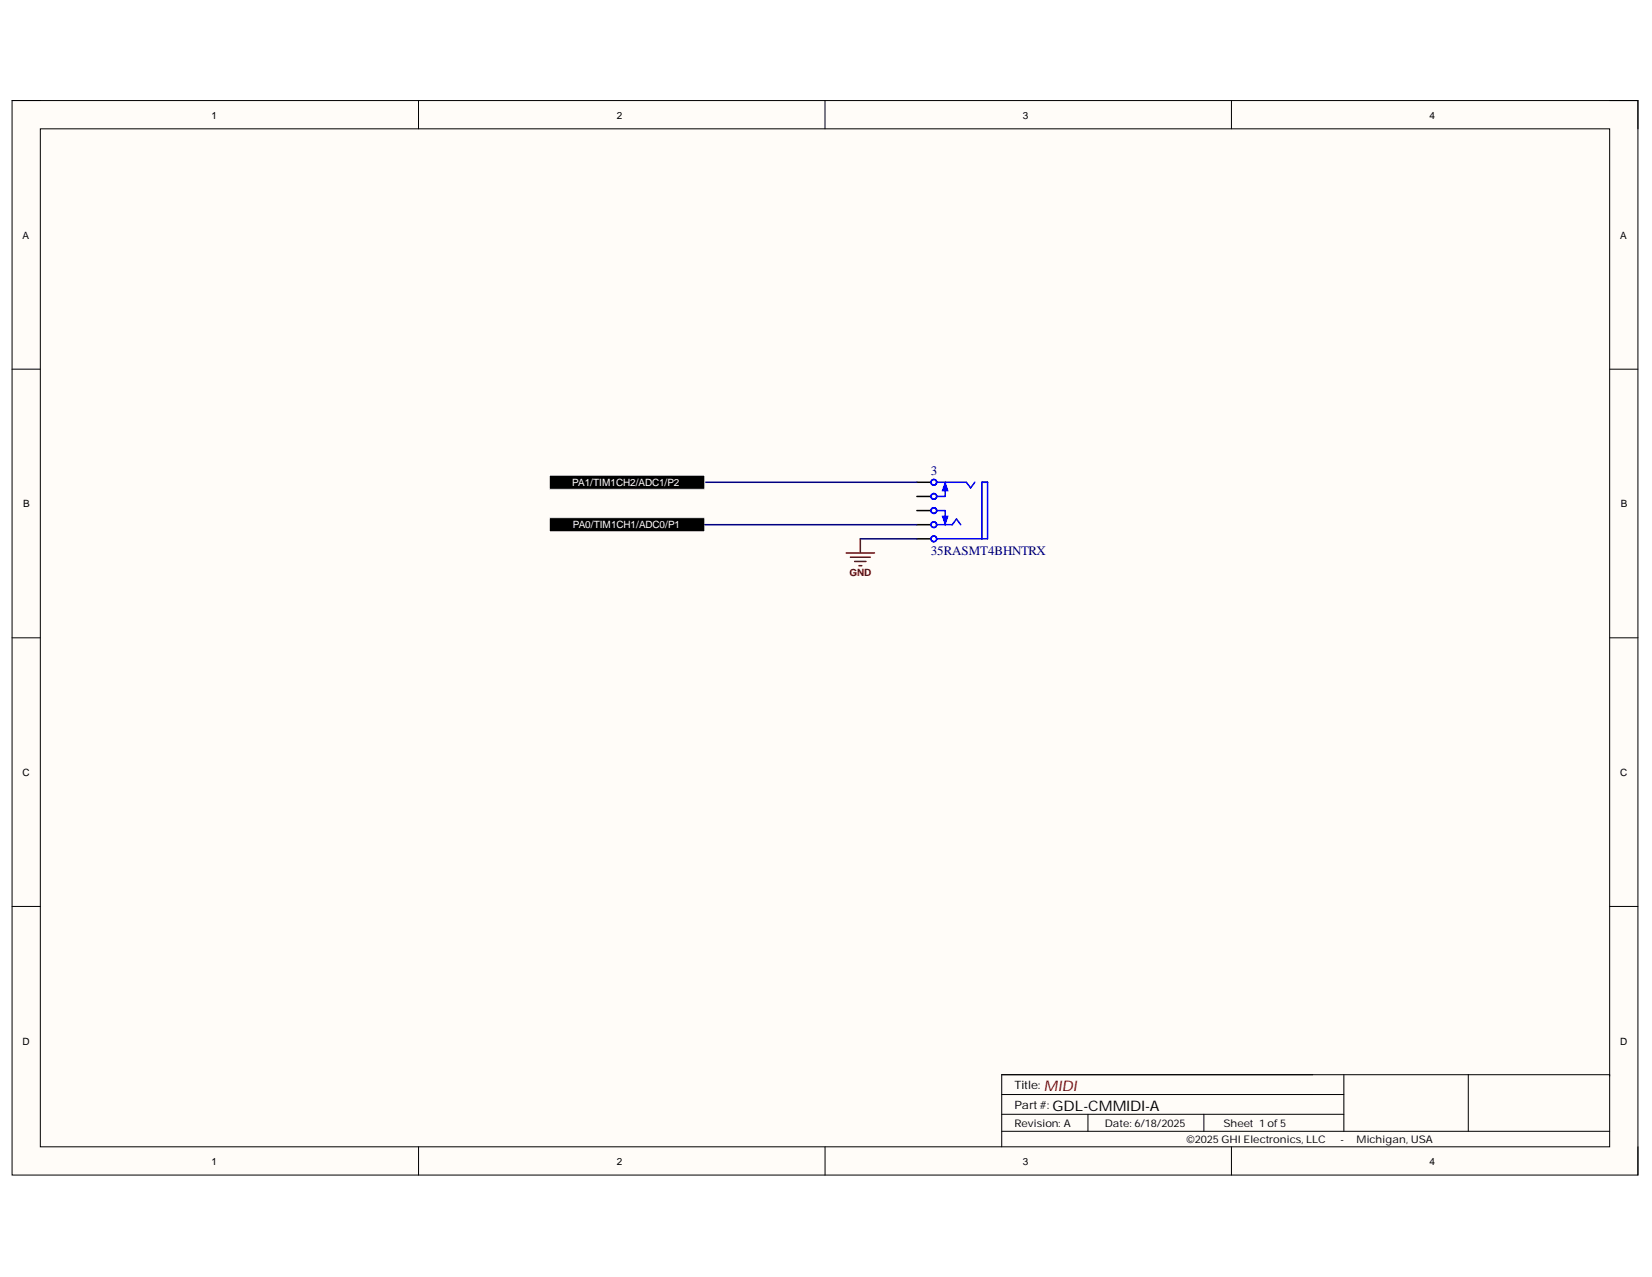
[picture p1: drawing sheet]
<svg xmlns="http://www.w3.org/2000/svg" width="279mm" height="216mm" viewBox="0 0 279 216" stroke-linecap="round" stroke-linejoin="round" font-family="sans-serif">
<path d="M2 17h275v181.7h-275z" fill-rule="evenodd" fill="#fffcf8"/>
<path d="M2 17h275v181.7h-275z" fill="none" stroke="#000" stroke-width=".17"/>
<path d="M6.8 21.8h265.4v172.1h-265.4z" fill-rule="evenodd" fill="#fffcf8"/>
<g fill="none" stroke="#000" stroke-width=".17">
<path d="M2 17h4.8M70.8 17v4.8M139.5 17v4.8M208.3 17v4.8M272.2 17h4.8v4.8M6.8 21.8h265.4v172.1h-265.4zM2 62.4h4.8M272.2 62.4h4.8M2 107.8h4.8M272.2 107.8h4.8M2 153.3h4.8M272.2 153.3h4.8"/>
<path d="M70.8 193.9v4.8M139.5 193.9v4.8M169.4 188.4h57.9M169.4 191.3h102.8M169.4 185.1h57.9M184 188.4v2.9M203.6 188.4v2.9M208.3 193.9v4.8M227.3 181.7v9.6M248.3 181.7v9.6M272.2 181.9v-.2h-102.8v12.2M277 193.9v4.8"/>
</g>
<path d="M143.1 93.5h4.8M143.8 94.2h3.4M144.5 94.9h2M145.3 95.6h.4M145.5 91.1v2.4" fill="none" stroke="#800000" stroke-width=".25"/>
<path d="M92.9 87.5h26.3v2.4h-26.3z" fill-rule="evenodd" fill="#000"/>
<path d="M92.9 87.5h26.3v2.4h-26.3z" fill="none" stroke="#fff" stroke-width=".17"/>
<path d="M155.1 91.1h2.4M155.1 81.5h2.4M155.1 88.7h2.4M155.1 83.9h2.4M155.1 86.3h2.4" fill="none" stroke="#000" stroke-width=".25"/>
<g fill="none" stroke="#00f" stroke-width=".25">
<path d="M158.4 81.5h5l.8 1 .7-1M158.4 91.1h8.6v-9.6h-.9v9.6M158.4 88.7h2.7l.7-.9 .7 .9"/>
<circle cx="157.9" cy="88.7" r=".48"/>
<circle cx="157.9" cy="83.9" r=".48"/>
<circle cx="157.9" cy="81.5" r=".48"/>
<circle cx="157.9" cy="91.1" r=".48"/>
</g>
<path d="M159.9 81.5l.4 1.5h-.9z" fill="#00f"/>
<path d="M159.9 81.5l.4 1.5h-.9z" fill="none" stroke="#00f" stroke-width=".17"/>
<g fill="none" stroke="#00f" stroke-width=".25">
<path d="M159.9 82.3v1.6h-1.5"/>
<circle cx="157.9" cy="86.3" r=".48"/>
</g>
<path d="M159.4 87.3h.9l-.4 1.4z" fill="#00f"/>
<path d="M159.4 87.3h.9l-.4 1.4z" fill="none" stroke="#00f" stroke-width=".17"/>
<path d="M158.4 86.3h1.5v1.7" fill="none" stroke="#00f" stroke-width=".25"/>
<path d="M119.2 81.5h35.9M119.2 88.7h35.9M145.5 91.1h9.6" fill="none" stroke="#000080" stroke-width=".25"/>
<path d="M92.9 80.3h26.3v2.4h-26.3z" fill-rule="evenodd" fill="#000"/>
<path d="M92.9 80.3h26.3v2.4h-26.3z" fill="none" stroke="#fff" stroke-width=".17"/>
<text font-size="2.5" fill="#800000" x="176.6" y="184.4">MIDI</text>
<text font-size="2.5" x="178" y="187.8">GDL-CMMIDI-A</text>
<g font-size="2.2" fill="#000080">
<text x="157.4" y="80.3">3</text>
<text x="157.4" y="93.8">35RASMT4BHNTRX</text>
</g>
<g font-size="1.9">
<text x="171.6" y="184.1">Title:</text>
<text x="171.6" y="187.5">Part#:</text>
</g>
<g font-size="1.8">
<text x="171.6" y="190.5">Revision: A</text>
<text x="186.9" y="190.5">Date: 6/18/2025</text>
<text x="206.9" y="190.5">Sheet 1 of5</text>
<text x="200.7" y="193.3">©2025GHI Electronics, LLC</text>
<text x="226.7" y="193.3">-</text>
<text x="229.4" y="193.3">Michigan, USA</text>
</g>
<g font-size="1.7">
<text x="35.8" y="20">1</text>
<text x="104.3" y="20">2</text>
<text x="173" y="20">3</text>
<text x="241.8" y="20">4</text>
<text x="3.8" y="40.3">A</text>
<text x="274" y="40.3">A</text>
<text x="3.9" y="85.8">B</text>
<text x="274.1" y="85.8">B</text>
<text x="3.8" y="131.2">C</text>
<text x="274" y="131.2">C</text>
<text x="3.8" y="176.6">D</text>
<text x="274" y="176.6">D</text>
<text x="35.8" y="196.9">1</text>
<text x="104.3" y="196.9">2</text>
<text x="173" y="196.9">3</text>
<text x="241.8" y="196.9">4</text>
</g>
<g font-size="1.7" fill="#fff">
<text x="96.8" y="82.1">PA1/TIM1CH2/ADC1/P2</text>
<text x="96.9" y="89.3">PA0/TIM1CH1/ADC0/P1</text>
</g>
<text font-size="1.7" fill="#800000" x="143.6" y="97.4">GND</text>
</svg>
